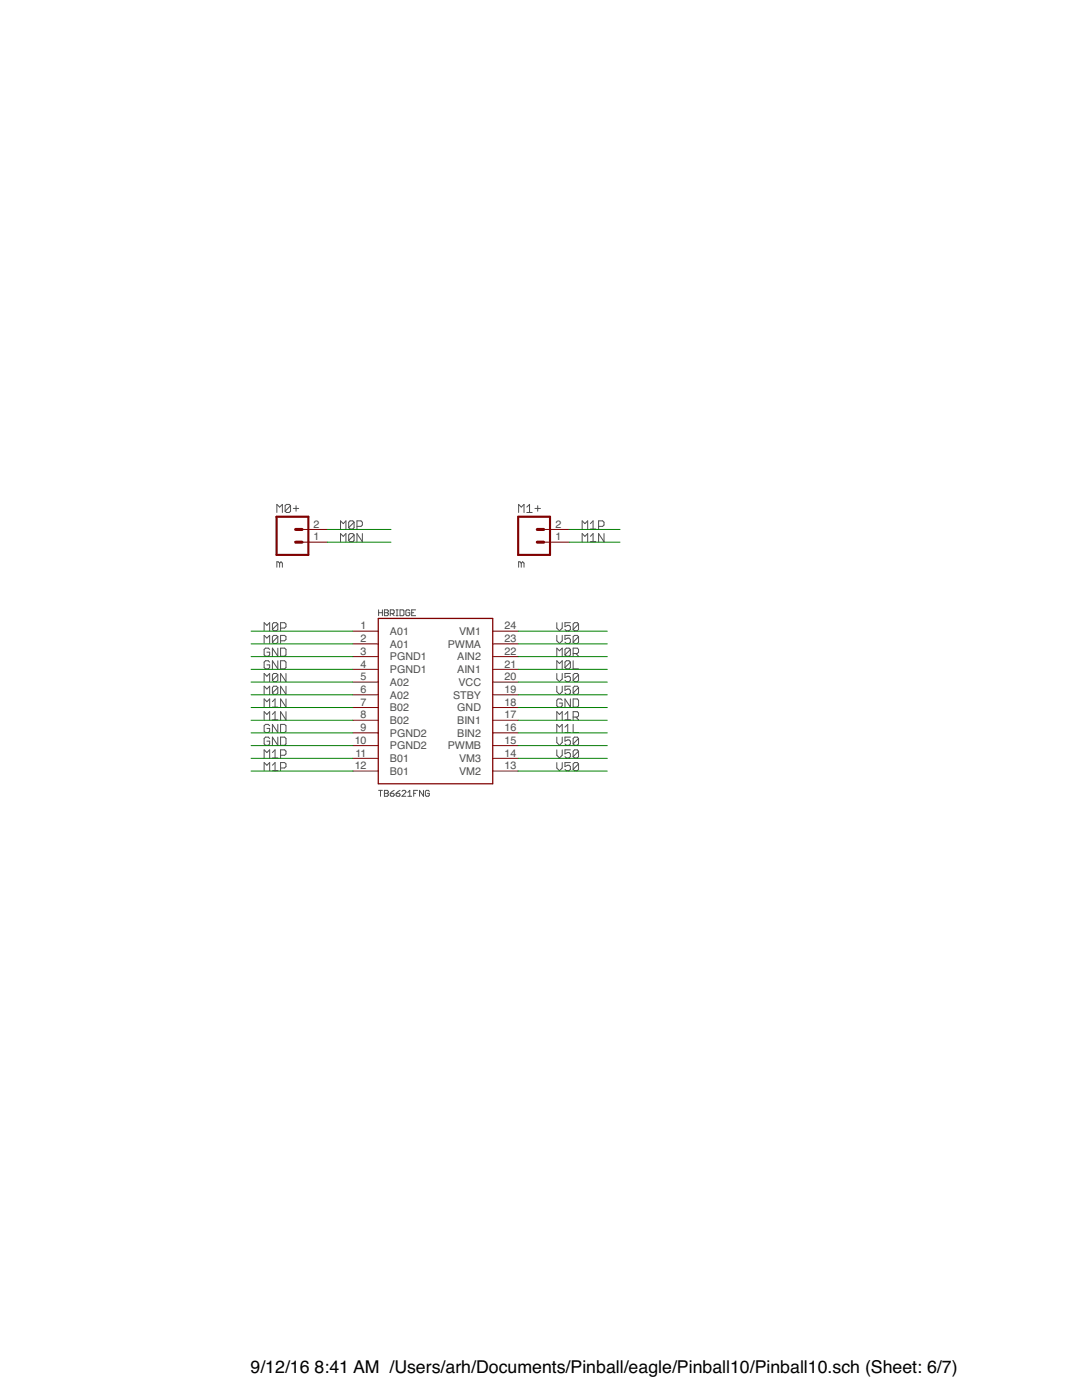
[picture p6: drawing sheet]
<svg xmlns="http://www.w3.org/2000/svg" width="216mm" height="279mm" viewBox="0 0 216 279" stroke-linecap="round" stroke-linejoin="round" font-family="sans-serif">
<g fill="none" stroke="#505050" stroke-width=".2">
<path d="M55.2 102.3v-1.6l.6 .5 .5-.5v1.6M55.8 112.4l-.3-.3h-.3v1.1M55.8 112.4v.8M55.8 112.4l.3-.3 .2 .3v.8M58 100.9l-.3-.2h-.6l-.2 .2v1.1M58 100.9v1.1l-.3 .3h-.6l-.2-.3M58 100.9l-1.1 1.1M58.5 101.5h1.1M59.1 100.9v1.1M67.9 105.6v-1.7l.6 .6 .5-.6v1.7M67.9 108.1v-1.6l.6 .5 .5-.5v1.6M70.7 104.2l-.3-.3h-.6l-.2 .3v1.1"/>
<path d="M70.7 106.8l-.3-.3h-.6l-.2 .3v1M70.7 104.2v1.1l-.3 .3h-.6l-.2-.3M70.7 106.8v1l-.3 .3h-.6l-.2-.3M70.7 104.2l-1.1 1.1M70.7 106.8l-1.1 1M71.2 105.1h.8l.3-.3v-.6l-.3-.3h-.8v1.7M72.3 106.5v1.6l-1.1-1.6v1.6M103.5 102.3v-1.6l.5 .5 .6-.5v1.6M104 112.4l-.2-.3h-.3v1.1M104 112.4v.8M104 112.4l.3-.3 .3 .3v.8M105.1 102.3h1.1"/>
<path d="M105.1 101.2l.6-.5v1.6M106.7 101.5h1.1M107.3 100.9v1.1M116.2 105.6v-1.7l.5 .6 .6-.6v1.7M116.2 108.1v-1.6l.5 .5 .6-.5v1.6M117.8 105.6h1.1M117.8 108.1h1.1M117.8 104.5l.5-.6v1.7M117.8 107l.5-.5v1.6M119.4 105.1h.8l.3-.3v-.6l-.3-.3h-.8v1.7M120.5 106.5v1.6l-1.1-1.6v1.6M52.7 125.9v-1.6l.6 .5 .5-.5v1.6"/>
<path d="M52.7 128.4v-1.6l.6 .5 .5-.5v1.6M52.7 136v-1.6l.6 .6 .5-.6v1.6M52.7 138.6v-1.7l.6 .6 .5-.6v1.7M53.8 132.1l-.3-.2h-.5l-.3 .2v1.1l.3 .3h.5l.3-.3v-.5h-.5M53.8 129.6l-.3-.3h-.5l-.3 .3v1.1l.3 .3h.5l.3-.3v-.5h-.5M55.4 124.5l-.2-.2h-.6l-.2 .2v1.1M55.4 127.1l-.2-.3h-.6l-.2 .3v1.1M55.4 129.3v1.7l-1-1.7v1.7M55.4 131.9v1.6l-1-1.6v1.6M55.4 134.7l-.2-.3h-.6l-.2 .3v1.1M55.4 137.2l-.2-.3h-.6l-.2 .3v1.1M55.4 124.5v1.1l-.2 .3h-.6l-.2-.3"/>
<path d="M55.4 127.1v1.1l-.2 .2h-.6l-.2-.2M55.4 134.7v1.1l-.2 .2h-.6l-.2-.2M55.4 137.2v1.1l-.2 .3h-.6l-.2-.3M55.4 124.5l-1 1.1M55.4 127.1l-1 1.1M55.4 134.7l-1 1.1M55.4 137.2l-1 1.1M56 129.3h.8l.3 .3v1.1l-.3 .3h-.8zM56 125.3h.8l.3-.2v-.6l-.3-.2h-.8v1.6M56 127.9h.8l.3-.3v-.5l-.3-.3h-.8v1.6M56 131.9h.8l.3 .2v1.1l-.3 .3h-.8zM57.1 134.4v1.6l-1.1-1.6v1.6"/>
<path d="M57.1 136.9v1.7l-1.1-1.7v1.7M57.1 139.5v1.6l-1.1-1.6v1.6M75.5 121.7v1.2M75.5 122.3h.8M76.3 121.7v1.2M76.7 121.7h.6l.2 .2-.2 .4 .2 .4-.2 .2h-.6zM76.7 122.3h.6M77.9 122.5h.6l.2-.2v-.4l-.2-.2h-.6v1.2M78.3 122.5l.4 .4M79 121.7h.4M79 122.9h.4M79.2 121.7v1.2"/>
<path d="M79.8 121.7h.6l.2 .2v.8l-.2 .2h-.6zM81.8 121.9l-.2-.2h-.4l-.2 .2v.8l.2 .2h.4l.2-.2v-.4h-.4M82.1 122.3h.4M82.9 121.7h-.8v1.2h.8M111.1 124.3v1l.5 .6 .6-.6v-1M111.1 126.8v1.1l.5 .5 .6-.5v-1.1M111.1 131v-1.7l.5 .6 .6-.6v1.7M111.1 133.5v-1.6l.5 .5 .6-.5v1.6M111.1 134.4v1.1l.5 .5 .6-.5v-1.1M111.1 136.9v1.1l.5 .6 .6-.6v-1.1M112.2 139.8l-.3-.3h-.5l-.3 .3v1l.3 .3h.5l.3-.3v-.5h-.6M113.8 129.6l-.3-.3h-.5l-.3 .3v1.1"/>
<path d="M113.8 129.6v1.1l-.3 .3h-.5l-.3-.3M113.8 132.1l-.3-.2h-.5l-.3 .2v1.1M113.8 132.1v1.1l-.3 .3h-.5l-.3-.3M113.8 124.3h-1.1v.8l.6-.3h.2l.3 .3v.5l-.3 .3h-.5l-.3-.3M113.8 126.8h-1.1v.8l.6-.3h.2l.3 .3v.6l-.3 .2h-.5l-.3-.2M113.8 134.4h-1.1v.8l.6-.2h.2l.3 .2v.6l-.3 .2h-.5l-.3-.2M113.8 136.9h-1.1v.9l.6-.3h.2l.3 .3v.5l-.3 .3h-.5l-.3-.3M113.8 139.5v1.6l-1.1-1.6v1.6M113.8 129.6l-1.1 1.1M113.8 132.1l-1.1 1.1M114.4 130.4h.8l.2-.2v-.6l-.2-.3h-.8v1.7M114.4 131.9v1.6h1"/>
<path d="M114.4 139.5h.8l.2 .3v1l-.2 .3h-.8zM114.9 130.4l.5 .6M115.4 124.5l-.2-.2h-.6l-.2 .2v1.1M115.4 127.1l-.2-.3h-.6l-.2 .3v1.1M115.4 134.7l-.2-.3h-.6l-.2 .3v1.1M115.4 137.2l-.2-.3h-.6l-.2 .3v1.1M115.4 124.5v1.1l-.2 .3h-.6l-.2-.3M115.4 127.1v1.1l-.2 .2h-.6l-.2-.2M115.4 134.7v1.1l-.2 .2h-.6l-.2-.2M115.4 137.2v1.1l-.2 .3h-.6l-.2-.3M115.4 124.5l-1 1.1M115.4 127.1l-1 1.1"/>
<path d="M115.4 134.7l-1 1.1M115.4 137.2l-1 1.1M52.7 141.1v-1.6l.6 .5 .5-.5v1.6M52.7 143.7v-1.7l.6 .6 .5-.6v1.7M52.7 151.3v-1.7l.6 .6 .5-.6v1.7M52.7 153.8v-1.6l.6 .5 .5-.5v1.6M53.8 144.8l-.3-.2h-.5l-.3 .2v1.1l.3 .3h.5l.3-.3v-.5h-.5M53.8 147.4l-.3-.3h-.5l-.3 .3v1.1l.3 .2h.5l.3-.2v-.6h-.5M54.4 141.1h1M54.4 151.3h1M54.4 153.8h1M54.4 143.7h1"/>
<path d="M54.4 150.2l.5-.6v1.7M54.4 140l.5-.5v1.6M54.4 142.6l.5-.6v1.7M54.4 152.7l.5-.5v1.6M55.4 144.6v1.6l-1-1.6v1.6M55.4 147.1v1.6l-1-1.6v1.6M56 144.6h.8l.3 .2v1.1l-.3 .3h-.8zM56 147.1h.8l.3 .3v1.1l-.3 .2h-.8zM56 150.7h.8l.3-.2v-.6l-.3-.3h-.8v1.7M56 153.3h.8l.3-.3v-.5l-.3-.3h-.8v1.6M57.1 142v1.7l-1.1-1.7v1.7M75.5 157.7h.8"/>
<path d="M75.9 157.7v1.2M76.7 157.7h.6l.2 .2-.2 .4 .2 .4-.2 .2h-.6zM76.7 158.3h.6M77.9 158.3h.6l.2 .4-.2 .2h-.4l-.2-.2zM78.7 157.7l-.8 .6M79 158.3h.6l.2 .4-.2 .2h-.4l-.2-.2zM79.8 157.7l-.8 .6M80.2 157.9l.2-.2h.4l.2 .2v.2l-.8 .8h.8M81.4 158.9h.7M81.4 158.1l.4-.4v1.2M82.5 158.3h.4M83.3 157.7h-.8v1.2"/>
<path d="M84.5 157.7v1.2l-.8-1.2v1.2M85.7 157.9l-.2-.2h-.4l-.2 .2v.8l.2 .2h.4l.2-.2v-.4h-.4M111.1 143.7v-1.7l.5 .6 .6-.6v1.7M111.1 146.2v-1.6l.5 .5 .6-.5v1.6M111.1 147.1v1.1l.5 .5 .6-.5v-1.1M111.1 149.6v1.1l.5 .6 .6-.6v-1.1M111.1 152.2v1.1l.5 .5 .6-.5v-1.1M112.7 146.2h1.1M112.7 142.6l.6-.6v1.7M112.7 145.1l.6-.5v1.6M112.7 143.7h1.1M113.8 147.1h-1.1v.8l.6-.2h.2l.3 .2v.6l-.3 .2h-.5l-.3-.2"/>
<path d="M113.8 149.6h-1.1v.9l.6-.3h.2l.3 .3v.5l-.3 .3h-.5l-.3-.3M113.8 152.2h-1.1v.8l.6-.3h.2l.3 .3v.5l-.3 .3h-.5l-.3-.3M114.4 144.6v1.6h1M114.4 143.1h.8l.2-.2v-.6l-.2-.3h-.8v1.7M114.9 143.1l.5 .6M115.4 147.4l-.2-.3h-.6l-.2 .3v1.1M115.4 147.4v1.1l-.2 .2h-.6l-.2-.2M115.4 149.9l-.2-.3h-.6l-.2 .3v1.1M115.4 152.5l-.2-.3h-.6l-.2 .3v1M115.4 149.9v1.1l-.2 .3h-.6l-.2-.3M115.4 152.5v1l-.2 .3h-.6l-.2-.3M115.4 149.9l-1 1.1"/>
<path d="M115.4 152.5l-1 1M115.4 147.4l-1 1.1"/>
</g>
<path d="M75.5 123.4h22.8v33h-22.8z" fill="none" stroke="#800000" stroke-width=".25"/>
<g fill="none" stroke="#800000" stroke-width=".2">
<path d="M60.3 108.2h5M60.3 105.7h5M108.5 108.2h5.1M108.5 105.7h5.1M70.4 126h5.1M70.4 128.5h5.1M70.4 131h5.1M70.4 133.6h5.1M70.4 136.1h5.1M70.4 138.7h5.1M98.3 126h5.1M98.3 128.5h5.1"/>
<path d="M98.3 131h5.1M98.3 133.6h5.1M98.3 136.1h5.1M98.3 138.7h5.1M70.4 141.2h5.1M70.4 143.7h5.1M70.4 146.3h5.1M70.4 148.8h5.1M70.4 151.3h5.1M70.4 153.9h5.1M98.3 141.2h5.1M98.3 143.7h5.1"/>
<path d="M98.3 146.3h5.1M98.3 148.8h5.1M98.3 151.3h5.1M98.3 153.9h5.1"/>
</g>
<path d="M55.2 103.1h6.3v7.6h-6.3zM103.4 103.1h6.3v7.6h-6.3z" fill="none" stroke="#800000" stroke-width=".42"/>
<path d="M59 105.7h1.3M59 108.2h1.3M107.2 105.7h1.3M107.2 108.2h1.3" fill="none" stroke="#800000" stroke-width=".61"/>
<g fill="none" stroke="#008000" stroke-width=".2">
<path d="M65.3 105.7h12.7M65.3 108.2h12.7M113.6 105.7h10.1M113.6 108.2h10.1M50.1 131h20.3M50.1 133.6h20.3M50.1 126h20.3M50.1 128.5h20.3M50.1 136.1h20.3M50.1 138.7h20.3M103.4 131h17.8M103.4 133.6h17.8"/>
<path d="M103.4 126h17.8M103.4 128.5h17.8M103.4 136.1h17.8M103.4 138.7h17.8M50.1 146.3h20.3M50.1 148.8h20.3M50.1 141.2h20.3M50.1 151.3h20.3M50.1 153.9h20.3M50.1 143.7h20.3M103.4 146.3h17.8M103.4 148.8h17.8"/>
<path d="M103.4 141.2h17.8M103.4 151.3h17.8M103.4 153.9h17.8M103.4 143.7h17.8"/>
</g>
<g font-size="3.5">
<text x="50" y="274.1">9/12/16</text>
<text x="62.8" y="274.1">8:41 AM /Users/arh/Documents/Pinball/eagle/Pinball10/Pinball10.sch (Sheet: 6/7)</text>
</g>
<g font-size="2.1" fill="#505050">
<text x="62.6" y="107.8">1</text>
<text x="62.6" y="105.3">2</text>
<text x="110.8" y="107.8">1</text>
<text x="110.8" y="105.3">2</text>
<text x="72" y="125.6">1</text>
<text x="100.7" y="125.6">24</text>
<text x="72" y="128.1">2</text>
<text x="72" y="130.7">3</text>
<text x="77.8" y="126.7">A01</text>
<text x="77.8" y="129.3">A01</text>
<text x="77.8" y="131.8">PGND1</text>
<text x="89.3" y="129.3">PWMA</text>
<text x="91.2" y="131.8">AIN2</text>
<text x="91.6" y="126.7">VM1</text>
<text x="100.7" y="130.7">22</text>
<text x="100.7" y="128.1">23</text>
<text x="72" y="133.2">4</text>
<text x="72" y="135.8">5</text>
<text x="77.8" y="134.3">PGND1</text>
<text x="77.8" y="136.9">A02</text>
<text x="91.2" y="134.3">AIN1</text>
<text x="91.5" y="136.9">VCC</text>
<text x="100.7" y="135.8">20</text>
<text x="100.7" y="133.2">21</text>
<text x="72" y="138.3">6</text>
<text x="72" y="140.8">7</text>
<text x="72" y="143.4">8</text>
<text x="77.8" y="139.4">A02</text>
<text x="77.8" y="142">B02</text>
<text x="90.4" y="139.4">STBY</text>
<text x="91.3" y="142">GND</text>
<text x="100.7" y="143.4">17</text>
<text x="100.7" y="140.8">18</text>
<text x="100.7" y="138.3">19</text>
<text x="70.8" y="148.5">10</text>
<text x="72" y="145.9">9</text>
<text x="77.8" y="144.5">B02</text>
<text x="77.8" y="147">PGND2</text>
<text x="77.8" y="149.6">PGND2</text>
<text x="89.3" y="149.6">PWMB</text>
<text x="91.2" y="147">BIN2</text>
<text x="91.2" y="144.5">BIN1</text>
<text x="100.7" y="148.5">15</text>
<text x="100.7" y="145.9">16</text>
<text x="70.8" y="153.5">12</text>
<text x="70.9" y="151">11</text>
<text x="77.8" y="152.1">B01</text>
<text x="77.8" y="154.6">B01</text>
<text x="91.6" y="154.6">VM2</text>
<text x="91.6" y="152.1">VM3</text>
<text x="100.7" y="153.5">13</text>
<text x="100.7" y="151">14</text>
</g>
</svg>
